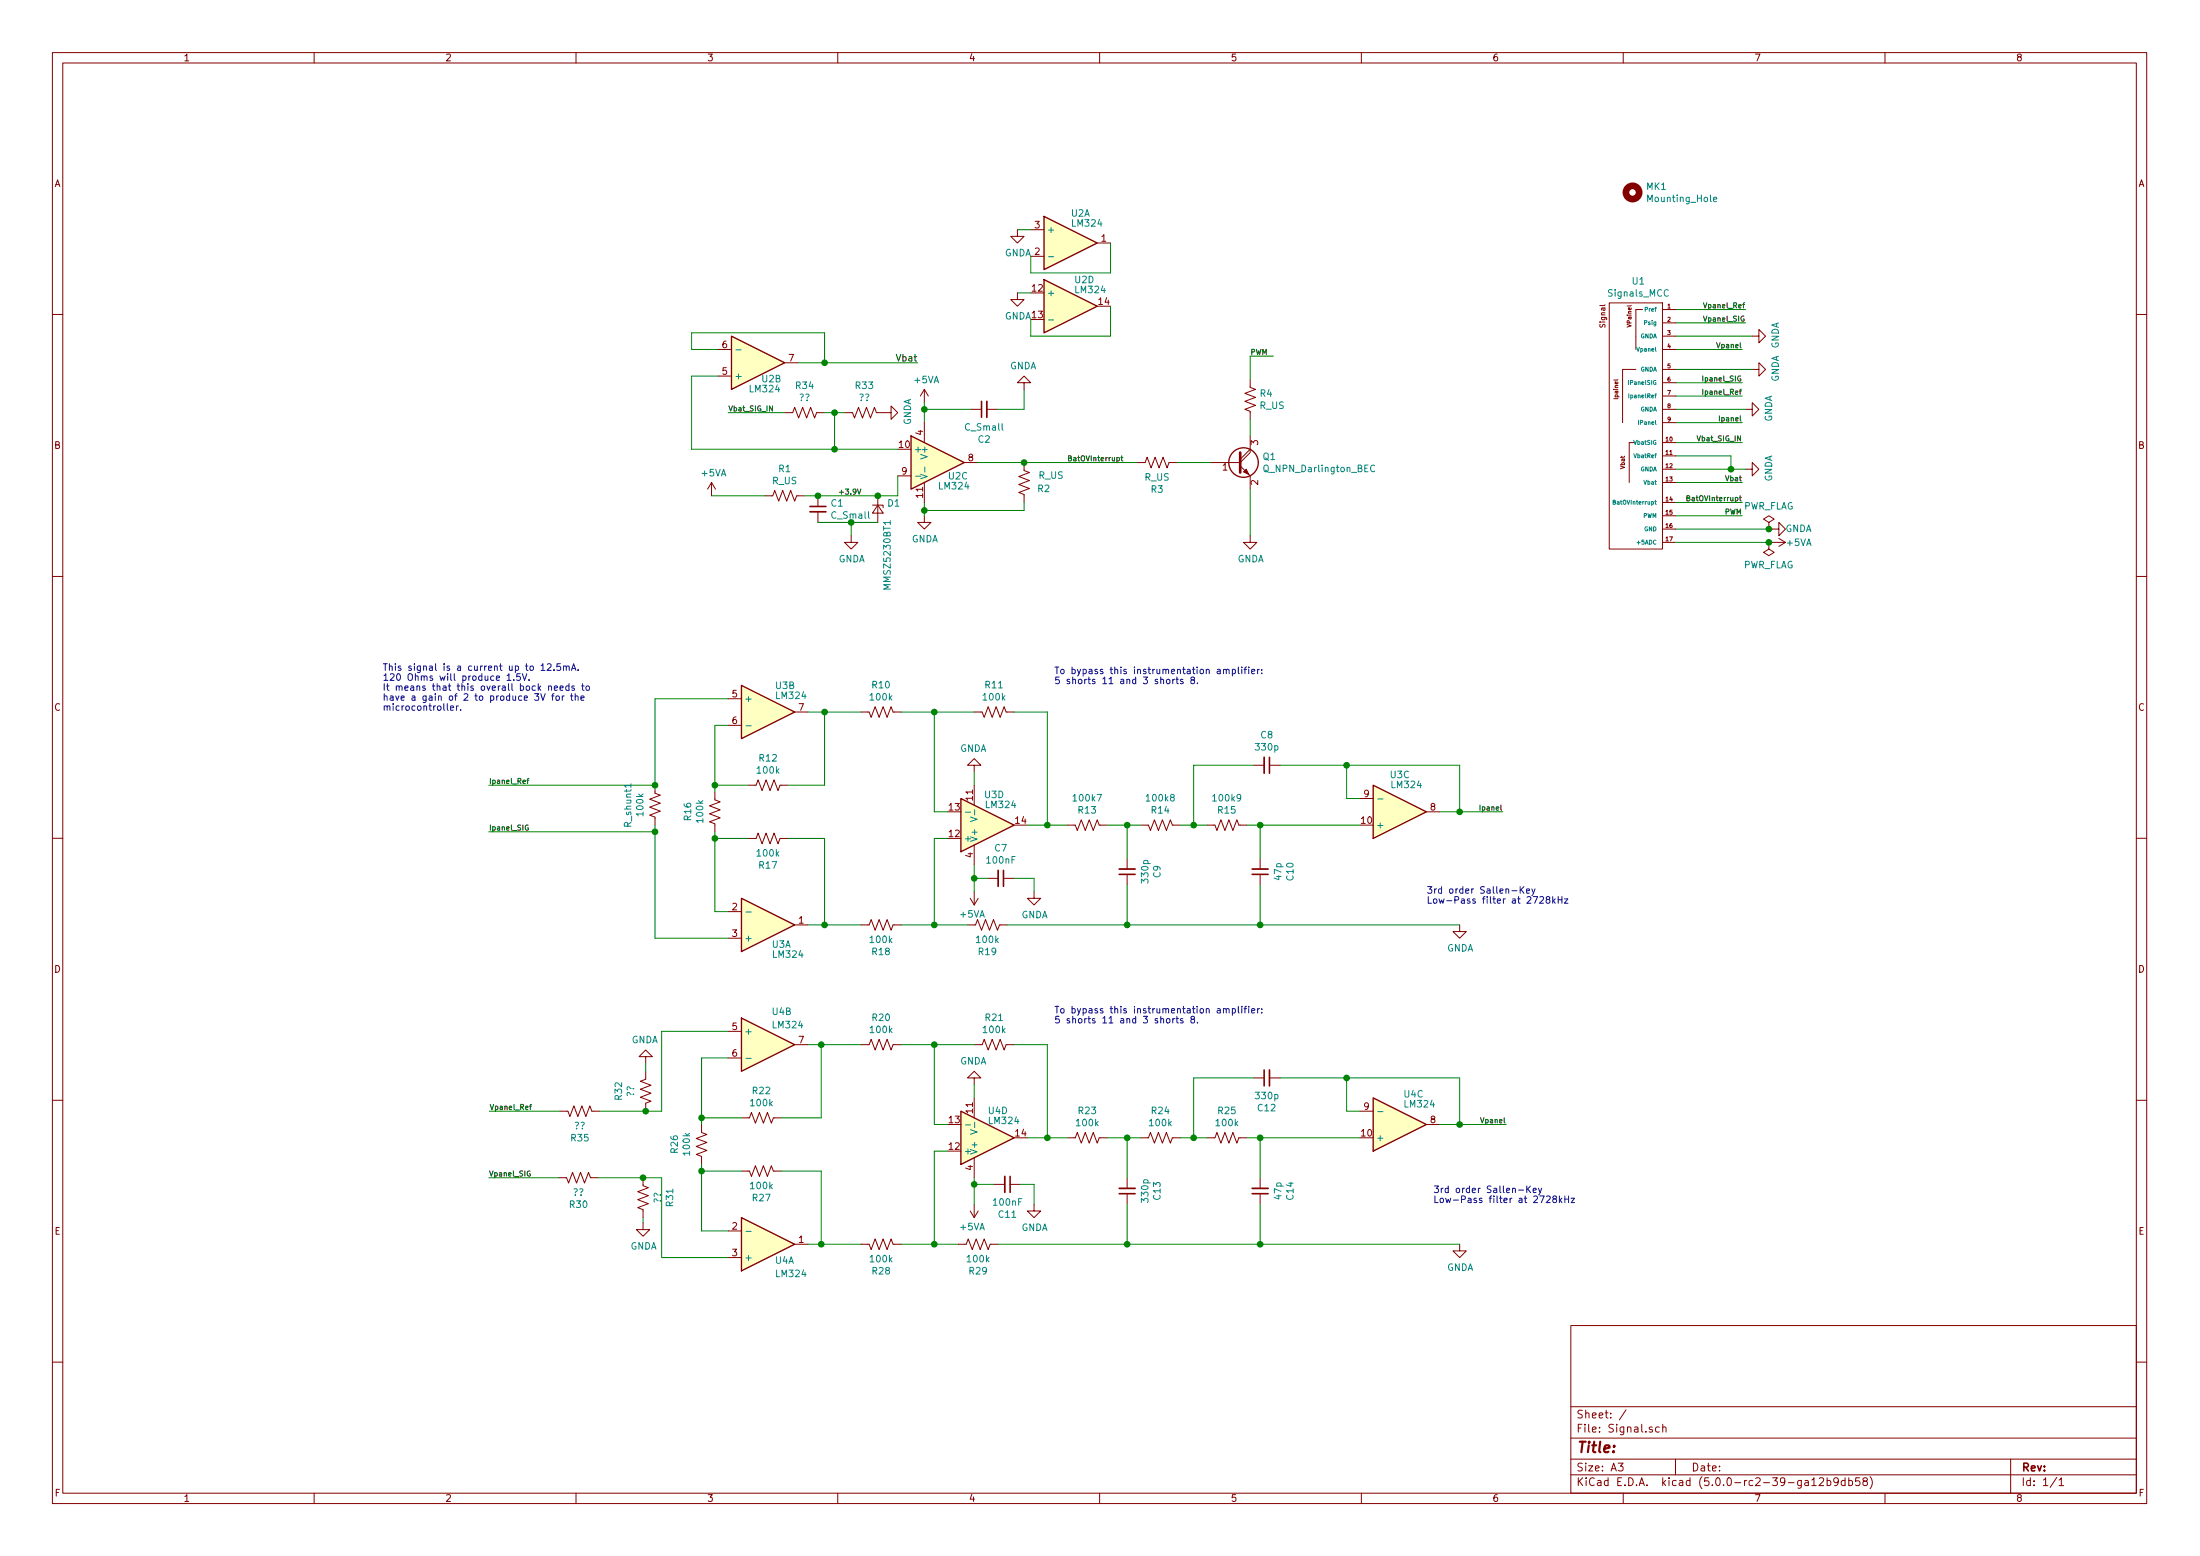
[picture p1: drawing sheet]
EESchema Schematic File Version 4
EELAYER 26 0
EELAYER END
$Descr A3 16535 11693
encoding utf-8
Sheet 1 1
Title ""
Date ""
Rev ""
Comp ""
Comment1 ""
Comment2 ""
Comment3 ""
Comment4 ""
$EndDescr
$Comp
L Amplifier_Operational:LM324 U2
U 3 1
P 7050 3475
F 0 "U2" H 7125 3375 50  0000 L CNN
F 1 "LM324" H 7050 3300 50  0000 L CNN
F 2 "Package_SO:SOIC-14_3.9x8.7mm_P1.27mm" H 7000 3575 50  0001 C CNN
F 3 "http://www.ti.com/lit/ds/symlink/lm124-n.pdf" H 7100 3675 50  0001 C CNN
	3    7050 3475
	1    0    0    -1  
$EndComp
Wire Wire Line
	5400 2625 5200 2625
Wire Wire Line
	5200 2625 5200 2500
Wire Wire Line
	5200 2500 6200 2500
Wire Wire Line
	6200 2500 6200 2725
Wire Wire Line
	6200 2725 6000 2725
Wire Wire Line
	5400 2825 5200 2825
Wire Wire Line
	5200 2825 5200 3375
Wire Wire Line
	6200 2725 6900 2725
Connection ~ 6200 2725
$Comp
L Device:D_Zener_Small D1
U 1 1
P 6600 3825
F 0 "D1" V 6554 3893 50  0000 L CNN
F 1 "MMSZ5230BT1" H 6675 3900 50  0000 L CNN
F 2 "Diode_SMD:D_SOD-123" V 6600 3825 50  0001 C CNN
F 3 "https://www.mouser.com/datasheet/2/308/mmsz5221bt1-d-1193633.pdf" V 6600 3825 50  0001 C CNN
	1    6600 3825
	0    1    1    0   
$EndComp
$Comp
L Amplifier_Operational:LM324 U2
U 2 1
P 5700 2725
F 0 "U2" H 5800 2850 50  0000 C CNN
F 1 "LM324" H 5750 2925 50  0000 C CNN
F 2 "Package_SO:SOIC-14_3.9x8.7mm_P1.27mm" H 5650 2825 50  0001 C CNN
F 3 "http://www.ti.com/lit/ds/symlink/lm124-n.pdf" H 5750 2925 50  0001 C CNN
	2    5700 2725
	1    0    0    1   
$EndComp
$Comp
L Device:C_Small C1
U 1 1
P 6150 3825
F 0 "C1" H 6242 3871 50  0000 L CNN
F 1 "C_Small" H 6242 3780 50  0000 L CNN
F 2 "Capacitor_SMD:C_0805_2012Metric_Pad1.29x1.40mm_HandSolder" H 6150 3825 50  0001 C CNN
F 3 "~" H 6150 3825 50  0001 C CNN
	1    6150 3825
	1    0    0    -1  
$EndComp
Wire Wire Line
	6750 3725 6750 3575
Wire Wire Line
	6150 3925 6400 3925
Wire Wire Line
	6400 4025 6400 3925
Connection ~ 6400 3925
Wire Wire Line
	6400 3925 6600 3925
$Comp
L Device:R_US R1
U 1 1
P 5900 3725
F 0 "R1" V 5695 3725 50  0000 C CNN
F 1 "R_US" V 5786 3725 50  0000 C CNN
F 2 "Resistor_SMD:R_0805_2012Metric_Pad1.29x1.40mm_HandSolder" V 5940 3715 50  0001 C CNN
F 3 "~" H 5900 3725 50  0001 C CNN
	1    5900 3725
	0    1    1    0   
$EndComp
Wire Wire Line
	5350 3725 5750 3725
Text Label 6300 3725 0    39   ~ 0
+3.9V
$Comp
L Device:R_US R3
U 1 1
P 8700 3475
F 0 "R3" V 8495 3475 50  0000 C CNN
F 1 "R_US" V 8586 3475 50  0000 C CNN
F 2 "Resistor_SMD:R_0805_2012Metric_Pad1.29x1.40mm_HandSolder" V 8740 3465 50  0001 C CNN
F 3 "~" H 8700 3475 50  0001 C CNN
	1    8700 3475
	0    -1   -1   0   
$EndComp
$Comp
L Device:R_US R2
U 1 1
P 7700 3625
F 0 "R2" H 7500 3675 50  0000 L CNN
F 1 "R_US" H 7400 3575 50  0000 L CNN
F 2 "Resistor_SMD:R_0805_2012Metric_Pad1.29x1.40mm_HandSolder" V 7740 3615 50  0001 C CNN
F 3 "~" H 7700 3625 50  0001 C CNN
	1    7700 3625
	-1   0    0    1   
$EndComp
Wire Wire Line
	7700 2925 7700 3075
$Comp
L Device:C_Small C2
U 1 1
P 7400 3075
F 0 "C2" V 7171 3075 50  0000 C CNN
F 1 "C_Small" V 7262 3075 50  0000 C CNN
F 2 "Capacitor_SMD:C_0805_2012Metric_Pad1.29x1.40mm_HandSolder" H 7400 3075 50  0001 C CNN
F 3 "~" H 7400 3075 50  0001 C CNN
	1    7400 3075
	0    -1   -1   0   
$EndComp
$Comp
L Device:Q_NPN_Darlington_BEC Q1
U 1 1
P 9300 3475
F 0 "Q1" H 9491 3521 50  0000 L CNN
F 1 "Q_NPN_Darlington_BEC" H 9491 3430 50  0000 L CNN
F 2 "Package_TO_SOT_SMD:SOT-23" H 9500 3575 50  0001 C CNN
F 3 "~" H 9300 3475 50  0001 C CNN
	1    9300 3475
	1    0    0    -1  
$EndComp
Wire Wire Line
	8850 3475 9100 3475
$Comp
L power:GNDA #PWR0101
U 1 1
P 6950 3875
F 0 "#PWR0101" H 6950 3625 50  0001 C CNN
F 1 "GNDA" H 6955 3702 50  0000 C CNN
F 2 "" H 6950 3875 50  0001 C CNN
F 3 "" H 6950 3875 50  0001 C CNN
	1    6950 3875
	1    0    0    -1  
$EndComp
$Comp
L power:GNDA #PWR0103
U 1 1
P 6400 4025
F 0 "#PWR0103" H 6400 3775 50  0001 C CNN
F 1 "GNDA" H 6405 3852 50  0000 C CNN
F 2 "" H 6400 4025 50  0001 C CNN
F 3 "" H 6400 4025 50  0001 C CNN
	1    6400 4025
	1    0    0    -1  
$EndComp
$Comp
L power:GNDA #PWR0104
U 1 1
P 7700 2925
F 0 "#PWR0104" H 7700 2675 50  0001 C CNN
F 1 "GNDA" H 7705 2752 50  0000 C CNN
F 2 "" H 7700 2925 50  0001 C CNN
F 3 "" H 7700 2925 50  0001 C CNN
	1    7700 2925
	-1   0    0    1   
$EndComp
$Comp
L power:+5VA #PWR0105
U 1 1
P 6950 3025
F 0 "#PWR0105" H 6950 2875 50  0001 C CNN
F 1 "+5VA" H 6965 3198 50  0000 C CNN
F 2 "" H 6950 3025 50  0001 C CNN
F 3 "" H 6950 3025 50  0001 C CNN
	1    6950 3025
	1    0    0    -1  
$EndComp
$Comp
L power:GNDA #PWR0107
U 1 1
P 9400 4025
F 0 "#PWR0107" H 9400 3775 50  0001 C CNN
F 1 "GNDA" H 9405 3852 50  0000 C CNN
F 2 "" H 9400 4025 50  0001 C CNN
F 3 "" H 9400 4025 50  0001 C CNN
	1    9400 4025
	1    0    0    -1  
$EndComp
$Comp
L Device:R_US R4
U 1 1
P 9400 3000
F 0 "R4" H 9468 3046 50  0000 L CNN
F 1 "R_US" H 9468 2955 50  0000 L CNN
F 2 "Resistor_SMD:R_0805_2012Metric_Pad1.29x1.40mm_HandSolder" V 9440 2990 50  0001 C CNN
F 3 "~" H 9400 3000 50  0001 C CNN
	1    9400 3000
	1    0    0    -1  
$EndComp
Wire Wire Line
	9400 4025 9400 3675
Wire Wire Line
	9400 3275 9400 3150
Wire Wire Line
	9400 2850 9400 2675
Text Label 9400 2675 0    39   ~ 0
PWM
$Comp
L Amplifier_Operational:LM324 U3
U 2 1
P 5775 5350
F 0 "U3" H 5825 5550 50  0000 L CNN
F 1 "LM324" H 5825 5475 50  0000 L CNN
F 2 "Package_SO:SOIC-14_3.9x8.7mm_P1.27mm" H 5725 5450 50  0001 C CNN
F 3 "http://www.ti.com/lit/ds/symlink/lm124-n.pdf" H 5825 5550 50  0001 C CNN
	2    5775 5350
	1    0    0    -1  
$EndComp
$Comp
L Amplifier_Operational:LM324 U3
U 1 1
P 5775 6950
F 0 "U3" H 5875 7100 50  0000 C CNN
F 1 "LM324" H 5925 7175 50  0000 C CNN
F 2 "Package_SO:SOIC-14_3.9x8.7mm_P1.27mm" H 5725 7050 50  0001 C CNN
F 3 "http://www.ti.com/lit/ds/symlink/lm124-n.pdf" H 5825 7150 50  0001 C CNN
	1    5775 6950
	1    0    0    1   
$EndComp
$Comp
L Amplifier_Operational:LM324 U3
U 4 1
P 7425 6200
F 0 "U3" H 7475 5975 50  0000 C CNN
F 1 "LM324" H 7525 6050 50  0000 C CNN
F 2 "Package_SO:SOIC-14_3.9x8.7mm_P1.27mm" H 7375 6300 50  0001 C CNN
F 3 "http://www.ti.com/lit/ds/symlink/lm124-n.pdf" H 7475 6400 50  0001 C CNN
	4    7425 6200
	1    0    0    1   
$EndComp
$Comp
L Amplifier_Operational:LM324 U3
U 3 1
P 10525 6100
F 0 "U3" H 10525 5825 50  0000 C CNN
F 1 "LM324" H 10575 5900 50  0000 C CNN
F 2 "Package_SO:SOIC-14_3.9x8.7mm_P1.27mm" H 10475 6200 50  0001 C CNN
F 3 "http://www.ti.com/lit/ds/symlink/lm124-n.pdf" H 10575 6300 50  0001 C CNN
	3    10525 6100
	1    0    0    1   
$EndComp
$Comp
L Device:R_US R10
U 1 1
P 6625 5350
F 0 "R10" V 6420 5350 50  0000 C CNN
F 1 "100k" V 6511 5350 50  0000 C CNN
F 2 "Resistor_SMD:R_0805_2012Metric_Pad1.29x1.40mm_HandSolder" V 6665 5340 50  0001 C CNN
F 3 "~" H 6625 5350 50  0001 C CNN
	1    6625 5350
	0    -1   1    0   
$EndComp
$Comp
L Device:R_US R11
U 1 1
P 7475 5350
F 0 "R11" V 7270 5350 50  0000 C CNN
F 1 "100k" V 7361 5350 50  0000 C CNN
F 2 "Resistor_SMD:R_0805_2012Metric_Pad1.29x1.40mm_HandSolder" V 7515 5340 50  0001 C CNN
F 3 "~" H 7475 5350 50  0001 C CNN
	1    7475 5350
	0    -1   1    0   
$EndComp
$Comp
L Device:R_US R12
U 1 1
P 5775 5900
F 0 "R12" V 5570 5900 50  0000 C CNN
F 1 "100k" V 5661 5900 50  0000 C CNN
F 2 "Resistor_SMD:R_0805_2012Metric_Pad1.29x1.40mm_HandSolder" V 5815 5890 50  0001 C CNN
F 3 "~" H 5775 5900 50  0001 C CNN
	1    5775 5900
	0    1    1    0   
$EndComp
Wire Wire Line
	6075 5350 6200 5350
Wire Wire Line
	5925 5900 6200 5900
Wire Wire Line
	6200 5900 6200 5350
Connection ~ 6200 5350
Wire Wire Line
	6200 5350 6475 5350
Wire Wire Line
	5625 5900 5375 5900
Wire Wire Line
	5375 5900 5375 5450
Wire Wire Line
	5375 5450 5475 5450
$Comp
L Device:R_US R17
U 1 1
P 5775 6300
F 0 "R17" V 5570 6300 50  0000 C CNN
F 1 "100k" V 5661 6300 50  0000 C CNN
F 2 "Resistor_SMD:R_0805_2012Metric_Pad1.29x1.40mm_HandSolder" V 5815 6290 50  0001 C CNN
F 3 "~" H 5775 6300 50  0001 C CNN
	1    5775 6300
	0    -1   -1   0   
$EndComp
Wire Wire Line
	5925 6300 6200 6300
Wire Wire Line
	6200 6300 6200 6950
Wire Wire Line
	6200 6950 6075 6950
Wire Wire Line
	5475 6850 5375 6850
Wire Wire Line
	5375 6300 5625 6300
$Comp
L Device:R_US R18
U 1 1
P 6625 6950
F 0 "R18" V 6420 6950 50  0000 C CNN
F 1 "100k" V 6511 6950 50  0000 C CNN
F 2 "Resistor_SMD:R_0805_2012Metric_Pad1.29x1.40mm_HandSolder" V 6665 6940 50  0001 C CNN
F 3 "~" H 6625 6950 50  0001 C CNN
	1    6625 6950
	0    -1   -1   0   
$EndComp
Wire Wire Line
	6475 6950 6200 6950
Connection ~ 6200 6950
$Comp
L Device:R_US R16
U 1 1
P 5375 6100
F 0 "R16" V 5170 6100 50  0000 C CNN
F 1 "100k" V 5261 6100 50  0000 C CNN
F 2 "Resistor_SMD:R_0805_2012Metric_Pad1.29x1.40mm_HandSolder" V 5415 6090 50  0001 C CNN
F 3 "~" H 5375 6100 50  0001 C CNN
	1    5375 6100
	1    0    0    -1  
$EndComp
Wire Wire Line
	5375 5950 5375 5900
Connection ~ 5375 5900
Wire Wire Line
	5375 6250 5375 6300
Connection ~ 5375 6300
Wire Wire Line
	5375 6300 5375 6850
Wire Wire Line
	5475 5250 4925 5250
Wire Wire Line
	4925 5250 4925 5900
Wire Wire Line
	5475 7050 4925 7050
Wire Wire Line
	4925 7050 4925 6250
Wire Wire Line
	6775 6950 7025 6950
Wire Wire Line
	7025 6950 7025 6300
Wire Wire Line
	7025 6300 7125 6300
Wire Wire Line
	6775 5350 7025 5350
Wire Wire Line
	7025 5350 7025 6100
Wire Wire Line
	7025 6100 7125 6100
Wire Wire Line
	7325 5350 7025 5350
Connection ~ 7025 5350
Wire Wire Line
	7625 5350 7875 5350
Wire Wire Line
	7875 5350 7875 6200
Wire Wire Line
	7875 6200 7725 6200
$Comp
L power:GNDA #PWR0112
U 1 1
P 7325 5800
F 0 "#PWR0112" H 7325 5550 50  0001 C CNN
F 1 "GNDA" H 7330 5627 50  0000 C CNN
F 2 "" H 7325 5800 50  0001 C CNN
F 3 "" H 7325 5800 50  0001 C CNN
	1    7325 5800
	-1   0    0    1   
$EndComp
Wire Wire Line
	7325 5800 7325 5900
$Comp
L power:GNDA #PWR0113
U 1 1
P 7775 6700
F 0 "#PWR0113" H 7775 6450 50  0001 C CNN
F 1 "GNDA" H 7780 6527 50  0000 C CNN
F 2 "" H 7775 6700 50  0001 C CNN
F 3 "" H 7775 6700 50  0001 C CNN
	1    7775 6700
	1    0    0    -1  
$EndComp
$Comp
L power:+5VA #PWR0114
U 1 1
P 7325 6700
F 0 "#PWR0114" H 7325 6550 50  0001 C CNN
F 1 "+5VA" H 7340 6873 50  0000 C CNN
F 2 "" H 7325 6700 50  0001 C CNN
F 3 "" H 7325 6700 50  0001 C CNN
	1    7325 6700
	-1   0    0    1   
$EndComp
Wire Wire Line
	7325 6500 7325 6600
$Comp
L Device:C_Small C7
U 1 1
P 7525 6600
F 0 "C7" V 7296 6600 50  0000 C CNN
F 1 "100nF" V 7387 6600 50  0000 C CNN
F 2 "Capacitor_SMD:C_0805_2012Metric_Pad1.29x1.40mm_HandSolder" H 7525 6600 50  0001 C CNN
F 3 "~" H 7525 6600 50  0001 C CNN
	1    7525 6600
	0    1    1    0   
$EndComp
Wire Wire Line
	7425 6600 7325 6600
Connection ~ 7325 6600
Wire Wire Line
	7325 6600 7325 6700
Wire Wire Line
	7775 6700 7775 6600
Wire Wire Line
	7775 6600 7625 6600
$Comp
L Device:R_US R19
U 1 1
P 7425 6950
F 0 "R19" V 7220 6950 50  0000 C CNN
F 1 "100k" V 7311 6950 50  0000 C CNN
F 2 "Resistor_SMD:R_0805_2012Metric_Pad1.29x1.40mm_HandSolder" V 7465 6940 50  0001 C CNN
F 3 "~" H 7425 6950 50  0001 C CNN
	1    7425 6950
	0    -1   -1   0   
$EndComp
Wire Wire Line
	7275 6950 7025 6950
Connection ~ 7025 6950
$Comp
L Device:R_US 100k7
U 1 1
P 8175 6200
F 0 "100k7" V 7970 6200 50  0000 C CNN
F 1 "R13" V 8061 6200 50  0000 C CNN
F 2 "Resistor_SMD:R_0805_2012Metric_Pad1.29x1.40mm_HandSolder" V 8215 6190 50  0001 C CNN
F 3 "~" H 8175 6200 50  0001 C CNN
	1    8175 6200
	0    -1   1    0   
$EndComp
Wire Wire Line
	8025 6200 7875 6200
Connection ~ 7875 6200
$Comp
L Device:R_US 100k8
U 1 1
P 8725 6200
F 0 "100k8" V 8520 6200 50  0000 C CNN
F 1 "R14" V 8611 6200 50  0000 C CNN
F 2 "Resistor_SMD:R_0805_2012Metric_Pad1.29x1.40mm_HandSolder" V 8765 6190 50  0001 C CNN
F 3 "~" H 8725 6200 50  0001 C CNN
	1    8725 6200
	0    -1   1    0   
$EndComp
$Comp
L Device:R_US 100k9
U 1 1
P 9225 6200
F 0 "100k9" V 9020 6200 50  0000 C CNN
F 1 "R15" V 9111 6200 50  0000 C CNN
F 2 "Resistor_SMD:R_0805_2012Metric_Pad1.29x1.40mm_HandSolder" V 9265 6190 50  0001 C CNN
F 3 "~" H 9225 6200 50  0001 C CNN
	1    9225 6200
	0    -1   1    0   
$EndComp
Wire Wire Line
	8875 6200 8975 6200
$Comp
L Device:C_Small C9
U 1 1
P 8475 6550
F 0 "C9" V 8246 6550 50  0000 C CNN
F 1 "330p" V 8337 6550 50  0000 C CNN
F 2 "Capacitor_SMD:C_0805_2012Metric_Pad1.29x1.40mm_HandSolder" H 8475 6550 50  0001 C CNN
F 3 "~" H 8475 6550 50  0001 C CNN
	1    8475 6550
	-1   0    0    1   
$EndComp
$Comp
L Device:C_Small C10
U 1 1
P 9475 6550
F 0 "C10" V 9246 6550 50  0000 C CNN
F 1 "47p" V 9337 6550 50  0000 C CNN
F 2 "Capacitor_SMD:C_0805_2012Metric_Pad1.29x1.40mm_HandSolder" H 9475 6550 50  0001 C CNN
F 3 "~" H 9475 6550 50  0001 C CNN
	1    9475 6550
	-1   0    0    1   
$EndComp
Wire Wire Line
	9375 6200 9475 6200
Wire Wire Line
	9475 6200 9475 6450
Wire Wire Line
	9475 6650 9475 6950
Wire Wire Line
	10225 6200 9475 6200
Connection ~ 9475 6200
$Comp
L Device:C_Small C8
U 1 1
P 9525 5750
F 0 "C8" V 9296 5750 50  0000 C CNN
F 1 "330p" V 9387 5750 50  0000 C CNN
F 2 "Capacitor_SMD:C_0805_2012Metric_Pad1.29x1.40mm_HandSolder" H 9525 5750 50  0001 C CNN
F 3 "~" H 9525 5750 50  0001 C CNN
	1    9525 5750
	0    1    1    0   
$EndComp
Wire Wire Line
	9425 5750 8975 5750
Wire Wire Line
	8975 5750 8975 6200
Connection ~ 8975 6200
Wire Wire Line
	8975 6200 9075 6200
Wire Wire Line
	9625 5750 10125 5750
Wire Wire Line
	10125 5750 10125 6000
Wire Wire Line
	10125 6000 10225 6000
Wire Wire Line
	10125 5750 10975 5750
Wire Wire Line
	10975 5750 10975 6100
Wire Wire Line
	10975 6100 10825 6100
Connection ~ 10125 5750
Connection ~ 10975 6100
Connection ~ 9475 6950
$Comp
L power:GNDA #PWR0117
U 1 1
P 10975 6950
F 0 "#PWR0117" H 10975 6700 50  0001 C CNN
F 1 "GNDA" H 10980 6777 50  0000 C CNN
F 2 "" H 10975 6950 50  0001 C CNN
F 3 "" H 10975 6950 50  0001 C CNN
	1    10975 6950
	1    0    0    -1  
$EndComp
Wire Wire Line
	8325 6200 8475 6200
Wire Wire Line
	7575 6950 8475 6950
Wire Wire Line
	8475 6450 8475 6200
Connection ~ 8475 6200
Wire Wire Line
	8475 6200 8575 6200
Wire Wire Line
	8475 6650 8475 6950
Connection ~ 8475 6950
Wire Wire Line
	8475 6950 9475 6950
Wire Wire Line
	3675 5900 4925 5900
Wire Wire Line
	3675 6250 4925 6250
Wire Wire Line
	7500 3075 7700 3075
Wire Wire Line
	7300 3075 6950 3075
Wire Wire Line
	6950 3075 6950 3175
Connection ~ 6950 3075
Wire Wire Line
	6950 3025 6950 3075
$Comp
L Amplifier_Operational:LM324 U2
U 1 1
P 8050 1825
F 0 "U2" H 8050 2050 50  0000 L CNN
F 1 "LM324" H 8050 1975 50  0000 L CNN
F 2 "Package_SO:SOIC-14_3.9x8.7mm_P1.27mm" H 8000 1925 50  0001 C CNN
F 3 "http://www.ti.com/lit/ds/symlink/lm124-n.pdf" H 8100 2025 50  0001 C CNN
	1    8050 1825
	1    0    0    -1  
$EndComp
$Comp
L Amplifier_Operational:LM324 U2
U 4 1
P 8050 2300
F 0 "U2" H 8075 2500 50  0000 L CNN
F 1 "LM324" H 8075 2425 50  0000 L CNN
F 2 "Package_SO:SOIC-14_3.9x8.7mm_P1.27mm" H 8000 2400 50  0001 C CNN
F 3 "http://www.ti.com/lit/ds/symlink/lm124-n.pdf" H 8100 2500 50  0001 C CNN
	4    8050 2300
	1    0    0    -1  
$EndComp
Wire Wire Line
	7650 1725 7750 1725
Wire Wire Line
	7650 2200 7750 2200
$Comp
L power:GNDA #PWR0120
U 1 1
P 7650 1725
F 0 "#PWR0120" H 7650 1475 50  0001 C CNN
F 1 "GNDA" H 7655 1552 50  0000 C CNN
F 2 "" H 7650 1725 50  0001 C CNN
F 3 "" H 7650 1725 50  0001 C CNN
	1    7650 1725
	1    0    0    -1  
$EndComp
$Comp
L power:GNDA #PWR0121
U 1 1
P 7650 2200
F 0 "#PWR0121" H 7650 1950 50  0001 C CNN
F 1 "GNDA" H 7655 2027 50  0000 C CNN
F 2 "" H 7650 2200 50  0001 C CNN
F 3 "" H 7650 2200 50  0001 C CNN
	1    7650 2200
	1    0    0    -1  
$EndComp
$Comp
L Amplifier_Operational:LM324 U4
U 2 1
P 5775 7850
F 0 "U4" H 5800 8100 50  0000 L CNN
F 1 "LM324" H 5800 8000 50  0000 L CNN
F 2 "Package_SO:SOIC-14_3.9x8.7mm_P1.27mm" H 5725 7950 50  0001 C CNN
F 3 "http://www.ti.com/lit/ds/symlink/lm124-n.pdf" H 5825 8050 50  0001 C CNN
	2    5775 7850
	1    0    0    -1  
$EndComp
$Comp
L Amplifier_Operational:LM324 U4
U 1 1
P 5775 9350
F 0 "U4" H 5825 9475 50  0000 L CNN
F 1 "LM324" H 5825 9575 50  0000 L CNN
F 2 "Package_SO:SOIC-14_3.9x8.7mm_P1.27mm" H 5725 9450 50  0001 C CNN
F 3 "http://www.ti.com/lit/ds/symlink/lm124-n.pdf" H 5825 9550 50  0001 C CNN
	1    5775 9350
	1    0    0    1   
$EndComp
$Comp
L Device:R_US R26
U 1 1
P 5275 8600
F 0 "R26" V 5070 8600 50  0000 C CNN
F 1 "100k" V 5161 8600 50  0000 C CNN
F 2 "Resistor_SMD:R_0805_2012Metric_Pad1.29x1.40mm_HandSolder" V 5315 8590 50  0001 C CNN
F 3 "~" H 5275 8600 50  0001 C CNN
	1    5275 8600
	1    0    0    -1  
$EndComp
$Comp
L Device:R_US R22
U 1 1
P 5725 8400
F 0 "R22" V 5520 8400 50  0000 C CNN
F 1 "100k" V 5611 8400 50  0000 C CNN
F 2 "Resistor_SMD:R_0805_2012Metric_Pad1.29x1.40mm_HandSolder" V 5765 8390 50  0001 C CNN
F 3 "~" H 5725 8400 50  0001 C CNN
	1    5725 8400
	0    1    1    0   
$EndComp
$Comp
L Device:R_US R27
U 1 1
P 5725 8800
F 0 "R27" V 5520 8800 50  0000 C CNN
F 1 "100k" V 5611 8800 50  0000 C CNN
F 2 "Resistor_SMD:R_0805_2012Metric_Pad1.29x1.40mm_HandSolder" V 5765 8790 50  0001 C CNN
F 3 "~" H 5725 8800 50  0001 C CNN
	1    5725 8800
	0    1    -1   0   
$EndComp
Wire Wire Line
	5475 7950 5275 7950
Wire Wire Line
	5275 7950 5275 8400
Wire Wire Line
	5275 8750 5275 8800
Wire Wire Line
	5275 9250 5475 9250
Wire Wire Line
	5475 9450 4975 9450
Wire Wire Line
	4975 9450 4975 8850
Wire Wire Line
	5475 7750 4975 7750
Wire Wire Line
	4975 7750 4975 8350
Wire Wire Line
	5575 8400 5275 8400
Connection ~ 5275 8400
Wire Wire Line
	5275 8400 5275 8450
Wire Wire Line
	5575 8800 5275 8800
Connection ~ 5275 8800
Wire Wire Line
	5275 8800 5275 9250
Wire Wire Line
	5875 8400 6175 8400
Wire Wire Line
	6175 8400 6175 7850
Wire Wire Line
	6175 7850 6075 7850
Wire Wire Line
	5875 8800 6175 8800
Wire Wire Line
	6175 8800 6175 9350
Wire Wire Line
	6175 9350 6075 9350
$Comp
L Device:R_US R20
U 1 1
P 6625 7850
F 0 "R20" V 6420 7850 50  0000 C CNN
F 1 "100k" V 6511 7850 50  0000 C CNN
F 2 "Resistor_SMD:R_0805_2012Metric_Pad1.29x1.40mm_HandSolder" V 6665 7840 50  0001 C CNN
F 3 "~" H 6625 7850 50  0001 C CNN
	1    6625 7850
	0    1    1    0   
$EndComp
$Comp
L Device:R_US R28
U 1 1
P 6625 9350
F 0 "R28" V 6420 9350 50  0000 C CNN
F 1 "100k" V 6511 9350 50  0000 C CNN
F 2 "Resistor_SMD:R_0805_2012Metric_Pad1.29x1.40mm_HandSolder" V 6665 9340 50  0001 C CNN
F 3 "~" H 6625 9350 50  0001 C CNN
	1    6625 9350
	0    1    -1   0   
$EndComp
Connection ~ 6175 7850
Connection ~ 6175 9350
$Comp
L Amplifier_Operational:LM324 U4
U 4 1
P 7425 8550
F 0 "U4" H 7425 8350 50  0000 L CNN
F 1 "LM324" H 7425 8425 50  0000 L CNN
F 2 "Package_SO:SOIC-14_3.9x8.7mm_P1.27mm" H 7375 8650 50  0001 C CNN
F 3 "http://www.ti.com/lit/ds/symlink/lm124-n.pdf" H 7475 8750 50  0001 C CNN
	4    7425 8550
	1    0    0    1   
$EndComp
Wire Wire Line
	7125 8450 7025 8450
Wire Wire Line
	7125 8650 7025 8650
$Comp
L power:GNDA #PWR0128
U 1 1
P 7325 8150
F 0 "#PWR0128" H 7325 7900 50  0001 C CNN
F 1 "GNDA" H 7330 7977 50  0000 C CNN
F 2 "" H 7325 8150 50  0001 C CNN
F 3 "" H 7325 8150 50  0001 C CNN
	1    7325 8150
	-1   0    0    1   
$EndComp
Wire Wire Line
	7325 8250 7325 8150
$Comp
L power:+5VA #PWR0129
U 1 1
P 7325 9050
F 0 "#PWR0129" H 7325 8900 50  0001 C CNN
F 1 "+5VA" H 7340 9223 50  0000 C CNN
F 2 "" H 7325 9050 50  0001 C CNN
F 3 "" H 7325 9050 50  0001 C CNN
	1    7325 9050
	-1   0    0    1   
$EndComp
Wire Wire Line
	7325 9050 7325 8900
$Comp
L Device:C_Small C11
U 1 1
P 7575 8900
F 0 "C11" V 7346 8900 50  0000 C CNN
F 1 "100nF" V 7437 8900 50  0000 C CNN
F 2 "Capacitor_SMD:C_0805_2012Metric_Pad1.29x1.40mm_HandSolder" H 7575 8900 50  0001 C CNN
F 3 "~" H 7575 8900 50  0001 C CNN
	1    7575 8900
	0    1    -1   0   
$EndComp
Wire Wire Line
	7475 8900 7325 8900
Connection ~ 7325 8900
$Comp
L power:GNDA #PWR0130
U 1 1
P 7775 9050
F 0 "#PWR0130" H 7775 8800 50  0001 C CNN
F 1 "GNDA" H 7780 8877 50  0000 C CNN
F 2 "" H 7775 9050 50  0001 C CNN
F 3 "" H 7775 9050 50  0001 C CNN
	1    7775 9050
	1    0    0    -1  
$EndComp
Wire Wire Line
	7775 9050 7775 8900
Wire Wire Line
	7775 8900 7675 8900
$Comp
L Device:R_US R23
U 1 1
P 8175 8550
F 0 "R23" V 7970 8550 50  0000 C CNN
F 1 "100k" V 8061 8550 50  0000 C CNN
F 2 "Resistor_SMD:R_0805_2012Metric_Pad1.29x1.40mm_HandSolder" V 8215 8540 50  0001 C CNN
F 3 "~" H 8175 8550 50  0001 C CNN
	1    8175 8550
	0    1    1    0   
$EndComp
$Comp
L Device:R_US R24
U 1 1
P 8725 8550
F 0 "R24" V 8520 8550 50  0000 C CNN
F 1 "100k" V 8611 8550 50  0000 C CNN
F 2 "Resistor_SMD:R_0805_2012Metric_Pad1.29x1.40mm_HandSolder" V 8765 8540 50  0001 C CNN
F 3 "~" H 8725 8550 50  0001 C CNN
	1    8725 8550
	0    1    1    0   
$EndComp
$Comp
L Device:R_US R25
U 1 1
P 9225 8550
F 0 "R25" V 9020 8550 50  0000 C CNN
F 1 "100k" V 9111 8550 50  0000 C CNN
F 2 "Resistor_SMD:R_0805_2012Metric_Pad1.29x1.40mm_HandSolder" V 9265 8540 50  0001 C CNN
F 3 "~" H 9225 8550 50  0001 C CNN
	1    9225 8550
	0    1    1    0   
$EndComp
Wire Wire Line
	7725 8550 7875 8550
Wire Wire Line
	8325 8550 8475 8550
$Comp
L Device:C_Small C13
U 1 1
P 8475 8950
F 0 "C13" V 8246 8950 50  0000 C CNN
F 1 "330p" V 8337 8950 50  0000 C CNN
F 2 "Capacitor_SMD:C_0805_2012Metric_Pad1.29x1.40mm_HandSolder" H 8475 8950 50  0001 C CNN
F 3 "~" H 8475 8950 50  0001 C CNN
	1    8475 8950
	-1   0    0    1   
$EndComp
$Comp
L Device:C_Small C14
U 1 1
P 9475 8950
F 0 "C14" V 9246 8950 50  0000 C CNN
F 1 "47p" V 9337 8950 50  0000 C CNN
F 2 "Capacitor_SMD:C_0805_2012Metric_Pad1.29x1.40mm_HandSolder" H 9475 8950 50  0001 C CNN
F 3 "~" H 9475 8950 50  0001 C CNN
	1    9475 8950
	-1   0    0    1   
$EndComp
Wire Wire Line
	8475 8850 8475 8550
Connection ~ 8475 8550
Wire Wire Line
	8475 8550 8575 8550
Wire Wire Line
	8475 9050 8475 9350
Connection ~ 8475 9350
$Comp
L Device:C_Small C12
U 1 1
P 9525 8100
F 0 "C12" V 9296 8100 50  0000 C CNN
F 1 "330p" V 9387 8100 50  0000 C CNN
F 2 "Capacitor_SMD:C_0805_2012Metric_Pad1.29x1.40mm_HandSolder" H 9525 8100 50  0001 C CNN
F 3 "~" H 9525 8100 50  0001 C CNN
	1    9525 8100
	0    -1   -1   0   
$EndComp
$Comp
L Amplifier_Operational:LM324 U4
U 3 1
P 10525 8450
F 0 "U4" H 10550 8225 50  0000 L CNN
F 1 "LM324" H 10550 8300 50  0000 L CNN
F 2 "Package_SO:SOIC-14_3.9x8.7mm_P1.27mm" H 10475 8550 50  0001 C CNN
F 3 "http://www.ti.com/lit/ds/symlink/lm124-n.pdf" H 10575 8650 50  0001 C CNN
	3    10525 8450
	1    0    0    1   
$EndComp
Wire Wire Line
	10225 8550 9475 8550
Wire Wire Line
	8875 8550 8975 8550
Wire Wire Line
	9475 8850 9475 8550
Connection ~ 9475 8550
Wire Wire Line
	9475 8550 9375 8550
Wire Wire Line
	9475 9050 9475 9350
Wire Wire Line
	8475 9350 9475 9350
Wire Wire Line
	8975 8100 8975 8550
Connection ~ 8975 8550
Wire Wire Line
	8975 8550 9075 8550
Wire Wire Line
	10975 8100 10975 8450
Wire Wire Line
	10975 8450 10825 8450
Wire Wire Line
	10225 8350 10125 8350
Wire Wire Line
	10125 8350 10125 8100
Wire Wire Line
	10125 8100 10975 8100
$Comp
L power:GNDA #PWR0133
U 1 1
P 10975 9350
F 0 "#PWR0133" H 10975 9100 50  0001 C CNN
F 1 "GNDA" H 10980 9177 50  0000 C CNN
F 2 "" H 10975 9350 50  0001 C CNN
F 3 "" H 10975 9350 50  0001 C CNN
	1    10975 9350
	1    0    0    -1  
$EndComp
Connection ~ 9475 9350
Connection ~ 10975 8450
$Comp
L Device:R_US R21
U 1 1
P 7475 7850
F 0 "R21" V 7270 7850 50  0000 C CNN
F 1 "100k" V 7361 7850 50  0000 C CNN
F 2 "Resistor_SMD:R_0805_2012Metric_Pad1.29x1.40mm_HandSolder" V 7515 7840 50  0001 C CNN
F 3 "~" H 7475 7850 50  0001 C CNN
	1    7475 7850
	0    1    1    0   
$EndComp
Wire Wire Line
	7325 7850 7025 7850
Wire Wire Line
	7625 7850 7875 7850
Wire Wire Line
	7875 7850 7875 8550
Connection ~ 7875 8550
Wire Wire Line
	7875 8550 8025 8550
Wire Wire Line
	6175 7850 6475 7850
Wire Wire Line
	6175 9350 6475 9350
Wire Wire Line
	7025 7850 7025 8450
Connection ~ 7025 7850
Wire Wire Line
	7025 8650 7025 9350
Connection ~ 7025 9350
Wire Wire Line
	7025 9350 7205 9350
Wire Wire Line
	6775 9350 7025 9350
Wire Wire Line
	6775 7850 7025 7850
Wire Wire Line
	9625 8100 10125 8100
Connection ~ 10125 8100
Wire Wire Line
	8975 8100 9425 8100
Text Notes 7925 7700 0    50   ~ 0
To bypass this instrumentation amplifier:\n5 shorts 11 and 3 shorts 8.
Text Notes 10775 9050 0    50   ~ 0
3rd order Sallen-Key \nLow-Pass filter at 2728kHz
Text Notes 10725 6800 0    50   ~ 0
3rd order Sallen-Key \nLow-Pass filter at 2728kHz
Text Notes 7925 5150 0    50   ~ 0
To bypass this instrumentation amplifier:\n5 shorts 11 and 3 shorts 8.
Text Notes 2875 5350 0    50   ~ 0
This signal is a current up to 12.5mA.\n120 Ohms will produce 1.5V.\nIt means that this overall bock needs to \nhave a gain of 2 to produce 3V for the \nmicrocontroller.
$Comp
L power:GNDA #PWR0134
U 1 1
P 13175 2525
F 0 "#PWR0134" H 13175 2275 50  0001 C CNN
F 1 "GNDA" H 13180 2352 50  0000 C CNN
F 2 "" H 13175 2525 50  0001 C CNN
F 3 "" H 13175 2525 50  0001 C CNN
	1    13175 2525
	0    -1   -1   0   
$EndComp
Wire Wire Line
	13175 2525 12600 2525
Wire Wire Line
	13100 2625 12600 2625
Wire Wire Line
	13100 3175 12600 3175
Wire Wire Line
	13100 2975 12600 2975
Wire Wire Line
	13100 2875 12600 2875
$Comp
L power:GNDA #PWR0135
U 1 1
P 13175 2775
F 0 "#PWR0135" H 13175 2525 50  0001 C CNN
F 1 "GNDA" H 13180 2602 50  0000 C CNN
F 2 "" H 13175 2775 50  0001 C CNN
F 3 "" H 13175 2775 50  0001 C CNN
	1    13175 2775
	0    -1   -1   0   
$EndComp
Wire Wire Line
	13175 2775 12600 2775
$Comp
L power:GNDA #PWR0136
U 1 1
P 13125 3075
F 0 "#PWR0136" H 13125 2825 50  0001 C CNN
F 1 "GNDA" H 13130 2902 50  0000 C CNN
F 2 "" H 13125 3075 50  0001 C CNN
F 3 "" H 13125 3075 50  0001 C CNN
	1    13125 3075
	0    -1   -1   0   
$EndComp
Wire Wire Line
	13125 3075 12600 3075
$Comp
L power:GNDA #PWR0137
U 1 1
P 13125 3525
F 0 "#PWR0137" H 13125 3275 50  0001 C CNN
F 1 "GNDA" H 13130 3352 50  0000 C CNN
F 2 "" H 13125 3525 50  0001 C CNN
F 3 "" H 13125 3525 50  0001 C CNN
	1    13125 3525
	0    -1   -1   0   
$EndComp
Wire Wire Line
	13125 2325 12600 2325
Wire Wire Line
	13125 2425 12600 2425
Wire Wire Line
	13100 3325 12600 3325
Wire Wire Line
	13100 3625 12600 3625
$Comp
L power:+5VA #PWR0138
U 1 1
P 13325 4075
F 0 "#PWR0138" H 13325 3925 50  0001 C CNN
F 1 "+5VA" V 13325 4275 50  0000 C CNN
F 2 "" H 13325 4075 50  0001 C CNN
F 3 "" H 13325 4075 50  0001 C CNN
	1    13325 4075
	0    1    1    0   
$EndComp
Wire Wire Line
	7750 1925 7750 2050
Wire Wire Line
	7750 2050 8350 2050
Wire Wire Line
	8350 2050 8350 1825
Wire Wire Line
	7750 2400 7750 2525
Wire Wire Line
	7750 2525 8350 2525
Wire Wire Line
	8350 2525 8350 2300
$Comp
L MCC18:Signals_MCC-MCC18-Mcc18-rescue-Mcc18-rescue-Mcc18-rescue-Mcc18-rescue U1
U 1 1
P 12500 2225
F 0 "U1" H 12319 2340 50  0000 C CNN
F 1 "Signals_MCC" H 12319 2249 50  0000 C CNN
F 2 "MCCplaca:Signals" H 12500 2225 50  0001 C CNN
F 3 "" H 12500 2225 50  0001 C CNN
	1    12500 2225
	1    0    0    -1  
$EndComp
Wire Wire Line
	12600 3775 13100 3775
Wire Wire Line
	12600 3875 13100 3875
$Comp
L power:GNDA #PWR0139
U 1 1
P 13325 3975
F 0 "#PWR0139" H 13325 3725 50  0001 C CNN
F 1 "GNDA" V 13325 3775 50  0000 C CNN
F 2 "" H 13325 3975 50  0001 C CNN
F 3 "" H 13325 3975 50  0001 C CNN
	1    13325 3975
	0    -1   -1   0   
$EndComp
Wire Wire Line
	12600 3975 13300 3975
$Comp
L Device:R_US R_shunt1
U 1 1
P 4925 6050
F 0 "R_shunt1" V 4720 6050 50  0000 C CNN
F 1 "100k" V 4811 6050 50  0000 C CNN
F 2 "Resistor_SMD:R_0805_2012Metric_Pad1.29x1.40mm_HandSolder" V 4965 6040 50  0001 C CNN
F 3 "~" H 4925 6050 50  0001 C CNN
	1    4925 6050
	1    0    0    -1  
$EndComp
Wire Wire Line
	4925 6200 4925 6250
Connection ~ 4925 6250
$Comp
L Device:R_US R30
U 1 1
P 4350 8850
F 0 "R30" V 4145 8850 50  0000 C CNN
F 1 "??" V 4236 8850 50  0000 C CNN
F 2 "Resistor_SMD:R_0805_2012Metric_Pad1.29x1.40mm_HandSolder" V 4390 8840 50  0001 C CNN
F 3 "~" H 4350 8850 50  0001 C CNN
	1    4350 8850
	0    1    -1   0   
$EndComp
$Comp
L Device:R_US R35
U 1 1
P 4360 8350
F 0 "R35" V 4155 8350 50  0000 C CNN
F 1 "??" V 4246 8350 50  0000 C CNN
F 2 "Resistor_SMD:R_0805_2012Metric_Pad1.29x1.40mm_HandSolder" V 4400 8340 50  0001 C CNN
F 3 "~" H 4360 8350 50  0001 C CNN
	1    4360 8350
	0    1    -1   0   
$EndComp
Wire Wire Line
	3680 8350 4210 8350
Wire Wire Line
	3675 8850 4200 8850
$Comp
L power:GNDA #PWR0140
U 1 1
P 4835 9190
F 0 "#PWR0140" H 4835 8940 50  0001 C CNN
F 1 "GNDA" H 4840 9017 50  0000 C CNN
F 2 "" H 4835 9190 50  0001 C CNN
F 3 "" H 4835 9190 50  0001 C CNN
	1    4835 9190
	1    0    0    -1  
$EndComp
$Comp
L Device:R_US R31
U 1 1
P 4835 9000
F 0 "R31" V 4630 9000 50  0000 C CNN
F 1 "??" V 4721 9000 50  0000 C CNN
F 2 "Resistor_SMD:R_0805_2012Metric_Pad1.29x1.40mm_HandSolder" V 4875 8990 50  0001 C CNN
F 3 "~" H 4835 9000 50  0001 C CNN
	1    4835 9000
	-1   0    0    1   
$EndComp
Wire Wire Line
	4835 9150 4835 9190
$Comp
L power:GNDA #PWR0141
U 1 1
P 4855 7990
F 0 "#PWR0141" H 4855 7740 50  0001 C CNN
F 1 "GNDA" H 4860 7817 50  0000 C CNN
F 2 "" H 4855 7990 50  0001 C CNN
F 3 "" H 4855 7990 50  0001 C CNN
	1    4855 7990
	-1   0    0    1   
$EndComp
$Comp
L Device:R_US R32
U 1 1
P 4855 8200
F 0 "R32" V 4650 8200 50  0000 C CNN
F 1 "??" V 4741 8200 50  0000 C CNN
F 2 "Resistor_SMD:R_0805_2012Metric_Pad1.29x1.40mm_HandSolder" V 4895 8190 50  0001 C CNN
F 3 "~" H 4855 8200 50  0001 C CNN
	1    4855 8200
	1    0    0    1   
$EndComp
Wire Wire Line
	4855 7990 4855 8050
$Comp
L Device:R_US R34
U 1 1
P 6050 3100
F 0 "R34" V 5845 3100 50  0000 C CNN
F 1 "??" V 5936 3100 50  0000 C CNN
F 2 "Resistor_SMD:R_0805_2012Metric_Pad1.29x1.40mm_HandSolder" V 6090 3090 50  0001 C CNN
F 3 "~" H 6050 3100 50  0001 C CNN
	1    6050 3100
	0    1    1    0   
$EndComp
Wire Wire Line
	12600 3525 13015 3525
Wire Wire Line
	12600 3425 13015 3425
$Comp
L Device:R_US R29
U 1 1
P 7355 9350
F 0 "R29" V 7150 9350 50  0000 C CNN
F 1 "100k" V 7241 9350 50  0000 C CNN
F 2 "Resistor_SMD:R_0805_2012Metric_Pad1.29x1.40mm_HandSolder" V 7395 9340 50  0001 C CNN
F 3 "~" H 7355 9350 50  0001 C CNN
	1    7355 9350
	0    -1   -1   0   
$EndComp
Wire Wire Line
	7505 9350 8475 9350
$Comp
L power:GNDA #PWR0142
U 1 1
P 6650 3100
F 0 "#PWR0142" H 6650 2850 50  0001 C CNN
F 1 "GNDA" H 6655 2927 50  0000 C CNN
F 2 "" H 6650 3100 50  0001 C CNN
F 3 "" H 6650 3100 50  0001 C CNN
	1    6650 3100
	0    -1   -1   0   
$EndComp
Wire Wire Line
	13015 3425 13015 3525
Connection ~ 13015 3525
Wire Wire Line
	13015 3525 13125 3525
Wire Wire Line
	7700 3775 7700 3835
Wire Wire Line
	7700 3835 6950 3835
Wire Wire Line
	6950 3775 6950 3835
Connection ~ 6950 3835
Wire Wire Line
	6950 3835 6950 3875
$Comp
L power:+5VA #PWR0143
U 1 1
P 5350 3725
F 0 "#PWR0143" H 5350 3575 50  0001 C CNN
F 1 "+5VA" H 5365 3898 50  0000 C CNN
F 2 "" H 5350 3725 50  0001 C CNN
F 3 "" H 5350 3725 50  0001 C CNN
	1    5350 3725
	1    0    0    -1  
$EndComp
$Comp
L Mechanical:Mounting_Hole MK1
U 1 1
P 12275 1445
F 0 "MK1" H 12375 1491 50  0000 L CNN
F 1 "Mounting_Hole" H 12375 1400 50  0000 L CNN
F 2 "MountingHole:MountingHole_4mm_Pad_Via" H 12275 1445 50  0001 C CNN
F 3 "" H 12275 1445 50  0001 C CNN
	1    12275 1445
	1    0    0    -1  
$EndComp
Wire Wire Line
	6050 3725 6150 3725
Wire Wire Line
	4500 8850 4835 8850
Wire Wire Line
	4510 8350 4855 8350
$Comp
L Amplifier_Operational:LM324 U2
U 5 1
P 6850 3475
F 0 "U2" H 6850 2997 50  0001 C CNN
F 1 "LM324" H 6575 3300 50  0001 C CNN
F 2 "Package_SO:SOIC-14_3.9x8.7mm_P1.27mm" H 6800 3575 50  0001 C CNN
F 3 "http://www.ti.com/lit/ds/symlink/lm124-n.pdf" H 6900 3675 50  0001 C CNN
	5    6850 3475
	-1   0    0    -1  
$EndComp
$Comp
L Amplifier_Operational:LM324 U3
U 5 1
P 7425 6200
F 0 "U3" H 7425 5722 50  0001 C CNN
F 1 "LM324" H 7150 6025 50  0001 C CNN
F 2 "Package_SO:SOIC-14_3.9x8.7mm_P1.27mm" H 7375 6300 50  0001 C CNN
F 3 "http://www.ti.com/lit/ds/symlink/lm124-n.pdf" H 7475 6400 50  0001 C CNN
	5    7425 6200
	1    0    0    1   
$EndComp
$Comp
L Amplifier_Operational:LM324 U4
U 5 1
P 7425 8550
F 0 "U4" H 7425 8072 50  0001 C CNN
F 1 "LM324" H 7500 8700 50  0001 C CNN
F 2 "Package_SO:SOIC-14_3.9x8.7mm_P1.27mm" H 7375 8650 50  0001 C CNN
F 3 "http://www.ti.com/lit/ds/symlink/lm124-n.pdf" H 7475 8750 50  0001 C CNN
	5    7425 8550
	1    0    0    1   
$EndComp
Wire Wire Line
	7325 8850 7325 8900
Connection ~ 4835 8850
Wire Wire Line
	4835 8850 4975 8850
Connection ~ 4855 8350
Wire Wire Line
	4855 8350 4975 8350
Connection ~ 4925 5900
Text Label 3680 8350 0    39   ~ 0
Vpanel_Ref
Text Label 3675 8850 0    39   ~ 0
Vpanel_SIG
Text Label 3675 5900 0    39   ~ 0
Ipanel_Ref
Text Label 3675 6250 0    39   ~ 0
Ipanel_SIG
Text Label 11300 6100 2    39   ~ 0
Ipanel
Text Label 11325 8450 2    39   ~ 0
Vpanel
Wire Wire Line
	9400 2675 9575 2675
Text Label 6900 2725 2    50   ~ 0
Vbat
Text Label 5475 3100 0    39   ~ 0
Vbat_SIG_IN
Text Label 8450 3475 2    39   ~ 0
BatOVInterrupt
Wire Wire Line
	7350 3475 7700 3475
Wire Wire Line
	9475 9350 10975 9350
Wire Wire Line
	9475 6950 10975 6950
Wire Wire Line
	10975 6100 11300 6100
Wire Wire Line
	10975 8450 11325 8450
Text Label 13125 2325 2    39   ~ 0
Vpanel_Ref
Text Label 13125 2425 2    39   ~ 0
Vpanel_SIG
Text Label 13100 2625 2    39   ~ 0
Vpanel
Text Label 13100 2875 2    39   ~ 0
Ipanel_SIG
Text Label 13100 2975 2    39   ~ 0
Ipanel_Ref
Text Label 13100 3175 2    39   ~ 0
Ipanel
Text Label 13100 3325 2    39   ~ 0
Vbat_SIG_IN
Text Label 13100 3775 2    39   ~ 0
BatOVInterrupt
Text Label 13100 3625 2    39   ~ 0
Vbat
Text Label 13100 3875 2    39   ~ 0
PWM
Connection ~ 6150 3725
Wire Wire Line
	6150 3725 6600 3725
Connection ~ 6600 3725
Wire Wire Line
	6600 3725 6750 3725
Connection ~ 7700 3475
Wire Wire Line
	7700 3475 8550 3475
$Comp
L Device:R_US R33
U 1 1
P 6500 3100
F 0 "R33" V 6295 3100 50  0000 C CNN
F 1 "??" V 6386 3100 50  0000 C CNN
F 2 "Resistor_SMD:R_0805_2012Metric_Pad1.29x1.40mm_HandSolder" V 6540 3090 50  0001 C CNN
F 3 "~" H 6500 3100 50  0001 C CNN
	1    6500 3100
	0    -1   1    0   
$EndComp
Wire Wire Line
	5200 3375 6275 3375
Wire Wire Line
	6200 3100 6275 3100
Wire Wire Line
	6275 3100 6275 3375
Connection ~ 6275 3100
Wire Wire Line
	6275 3100 6350 3100
Connection ~ 6275 3375
Wire Wire Line
	6275 3375 6750 3375
Wire Wire Line
	5900 3100 5475 3100
$Comp
L power:PWR_FLAG #FLG0101
U 1 1
P 13300 3975
F 0 "#FLG0101" H 13300 4050 50  0001 C CNN
F 1 "PWR_FLAG" H 13300 4149 50  0000 C CNN
F 2 "" H 13300 3975 50  0001 C CNN
F 3 "~" H 13300 3975 50  0001 C CNN
	1    13300 3975
	1    0    0    -1  
$EndComp
Connection ~ 13300 3975
Wire Wire Line
	13300 3975 13325 3975
$Comp
L power:PWR_FLAG #FLG0102
U 1 1
P 13300 4075
F 0 "#FLG0102" H 13300 4150 50  0001 C CNN
F 1 "PWR_FLAG" H 13300 4248 50  0000 C CNN
F 2 "" H 13300 4075 50  0001 C CNN
F 3 "~" H 13300 4075 50  0001 C CNN
	1    13300 4075
	-1   0    0    1   
$EndComp
Wire Wire Line
	13325 4075 13300 4075
Wire Wire Line
	12600 4075 13300 4075
Connection ~ 13300 4075
$EndSCHEMATC
